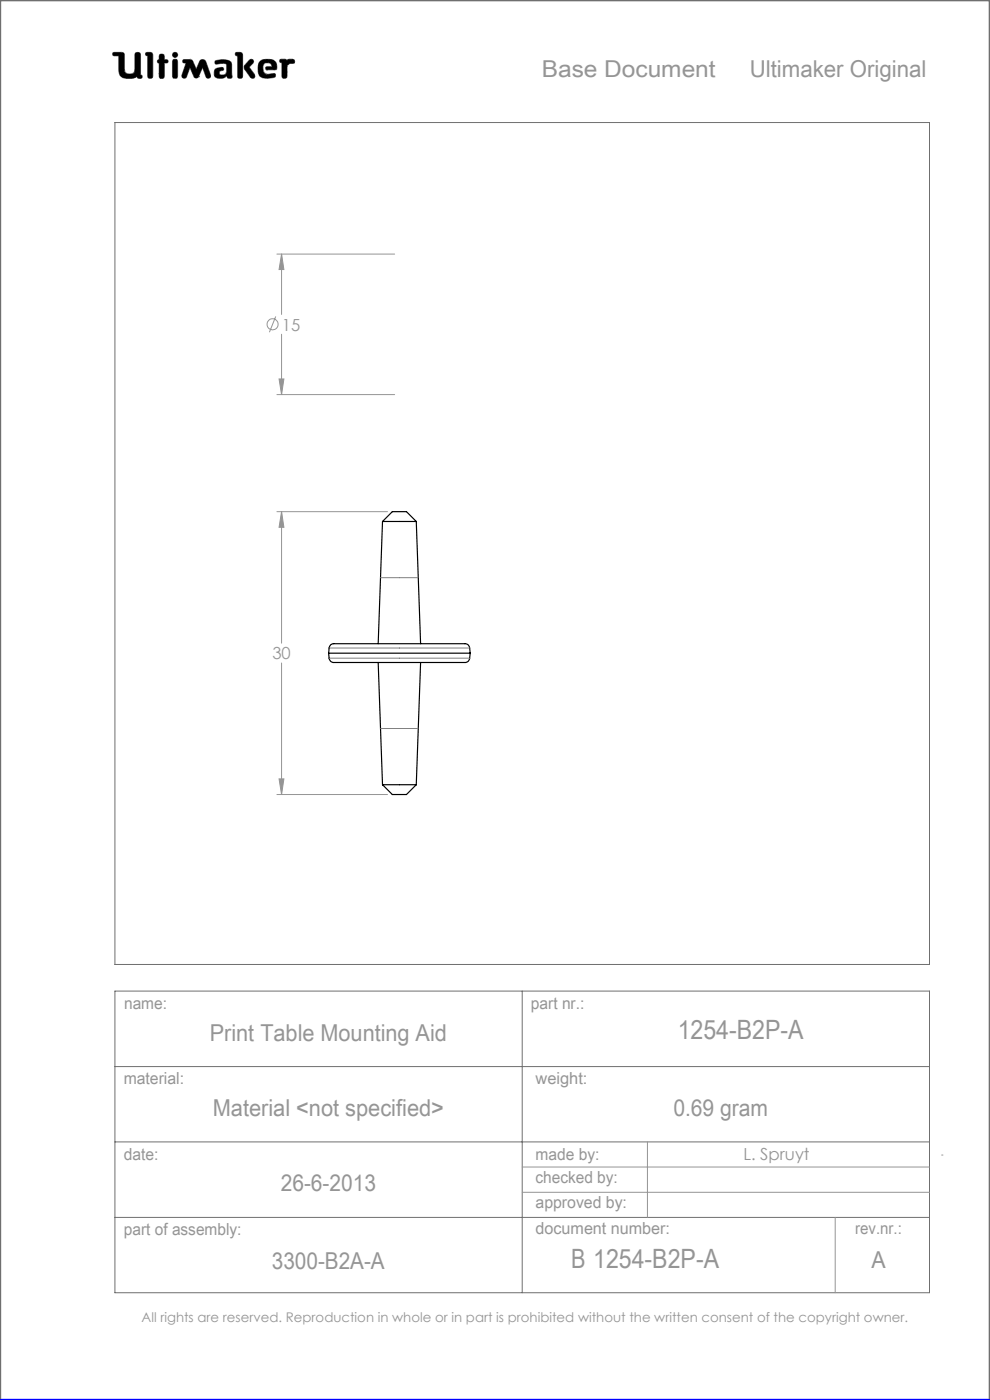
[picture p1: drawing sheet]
<svg xmlns="http://www.w3.org/2000/svg" width="210mm" height="297mm" viewBox="0 0 210 297" stroke-linecap="round" stroke-linejoin="round" font-family="sans-serif">
<g fill="none" stroke="#6f6f6f" stroke-width=".21">
<path d="M24 11.1h1.9l.4 .3 .2 3.9a1.51 1.51 0 0 0 2 0l.2-4a.77 .77 0 0 1 1 0l.1 4.6 .3 .1a.39 .39 0 0 1-.3 .6l-.6-.1-.1-.3a3.8 3.8 0 0 1-3 .3l-.6-.5-.2-.6-.1-3.6h-1a.39 .39 0 0 1-.3-.2 .39 .39 0 0 1 .1-.5zM31 11.1l1.2 .1 .2 .4-.1 4.8a.6 .6 0 0 1-.6 .2 .6 .6 0 0 1-.4-.5v-4.3l-.4-.1zM33.8 12.7v-1.1a.6 .6 0 0 1 .7-.1 .6 .6 0 0 1 .4 .5v.7h.6a.37 .37 0 0 1 0 .6l-.6 .1-.1 3.1a.6 .6 0 0 1-.6 .1 .6 .6 0 0 1-.4-.5v-2.7M33.8 12.7h.1M33.8 13.4h.1M33.8 15.7h.1M33.8 12.7h-.3l-.1 .3v.2l.4 .2M36.7 11.3l.4-.2 .4 .2 .2 .3-.2 .4-.4 .2-.4-.2-.1-.4zM36.8 12.6h.7l.2 .5v3l-.2 .5h-.7l-.2-.5v-3zM38.9 12.7l1.4-.1 .4 .2 .9 1.9 .7-1.6a.73 .73 0 0 1 .7-.5 .73 .73 0 0 1 .7 .5l1 2.8-.1 .5a.53 .53 0 0 1-.5 .2 .53 .53 0 0 1-.4-.3l-.7-2-1 2.1-.4 .2-.4-.2-.9-2.1-.7 2a.54 .54 0 0 1-.5 .3 .54 .54 0 0 1-.5-.2v-.5l.9-2.5-.7-.2zM42.1 16.3h.1M45.6 12.9a3.7 3.7 0 0 1 3.4 .3l.1 .5 .1 2.7a.64 .64 0 0 1-1-.2l-.1-.1a1.93 1.93 0 0 1-2.5 .2 1.32 1.32 0 0 1 .4-1.8l1-.2 .3 .1 .1 .2v.3a.73 .73 0 0 0-.9 .8 .98 .98 0 0 0 1.4 0l.2-.6-.1-1.5a2.59 2.59 0 0 0-2 0l-.4-.2z"/>
<path d="M50 11.1l1.3 .1 .2 .4-.1 4.8a.57 .57 0 0 1-.6 .2 .57 .57 0 0 1-.4-.5v-4.3l-.4-.1zM52.9 12.8l.4-.2 .4 .1 .1 .4-1 1.1 1.2 1.6 .1 .5-.2 .3h-.4a5.9 5.9 0 0 1-1.7-2.2l.1-.6zM55 13.3a2.62 2.62 0 0 1 3.5-.1l.2 1.1-.1 .5h-2l-.2-.1v-.5l1.3-.1-.2-.5a1.24 1.24 0 0 0-1.6 .1l-.1 1.1 .2 .6 .8 .4 1.5-.2 .1 .1v.6a3.8 3.8 0 0 1-3.3-.1 3.2 3.2 0 0 1-.1-2.9zM56.6 14.8h.1M59.4 12.6h1.2l.3 .3a1.21 1.21 0 0 1 1.5-.2v.7l-.9 .1-.6 .4-.1 2.5a.6 .6 0 0 1-.6 .2 .6 .6 0 0 1-.4-.5v-2.8l-.5-.2zM24.4 26h172.8v178.6h-172.8zM24.4 210.3h172.8v63.9h-172.8zM110.8 210.3v63.9M24.4 226.3h172.8M24.4 242.2h172.8M24.4 258.3h172.8"/>
</g>
<path d="M0 297v-297h210v297" fill="none" stroke="#6f6f6f" stroke-width=".5"/>
<g fill="none" stroke="#959595" stroke-width=".21">
<path d="M58.7 53.9h25M59.7 53.9v12.8M59.7 53.9l.5 3.3h-1zM58.5 67.1l-1.4 3.4M59.7 70.9v12.8M58.7 83.7h25M59.2 80.4h1l-.5 3.3zM58.7 108.5h23.5M59.7 108.5v28M59.7 108.5l.5 3.4h-1zM59.7 140.6v28M58.7 168.6h23.5"/>
<path d="M59.2 165.2h1l-.5 3.4zM110.8 247.6h86.4M110.8 252.9h86.4M137.3 242.2v16.1M177.2 258.3v15.9M199.7 245h.3"/>
<circle cx="57.8" cy="68.8" r="1.18"/>
</g>
<path d="M0 297h210" fill="none" stroke="#00f" stroke-width=".5"/>
<path d="M45.7 12.9l-.1 .5 .2 .2 1.2-.2 .9 .1 .2 .3-.1 1.4a.84 .84 0 0 1-.6 .7 .84 .84 0 0 1-.9-.3l.1-.4 .4-.2a.36 .36 0 0 0 .4-.4 .36 .36 0 0 0-.4-.3 1.23 1.23 0 0 0-1.6 1 1.07 1.07 0 0 0 .3 1.1 1.07 1.07 0 0 0 1.1 .2h.6l.3-.2a.28 .28 0 0 1 .4-.3 .28 .28 0 0 1 .2 .4 .57 .57 0 0 0 .6 .2 .57 .57 0 0 0 .3-.6l-.1-2.4a1.23 1.23 0 0 0-1.5-1zM50 11.1v.6l.4 .1v4.6l.3 .2h.5l.3-.3v-4.8l-.4-.4zM53 12.7l-1.2 1.3v.5l1.4 2 .6 .1 .2-.2v-.6l-1.2-1.6 1-.9v-.4l-.4-.3zM55.2 12.9a2.9 2.9 0 0 0 .1 3.4l.5 .2 1 .1 1.4-.2 .3-.2-.1-.5-.2-.1-1.4 .2-.6-.2-.3-.4-.1-.5a.99 .99 0 0 1 .7-1.3 .99 .99 0 0 1 1.2 .7l-1.2 .1-.2 .4 .3 .2h1.5a.51 .51 0 0 0 .6-.1 .51 .51 0 0 0 0-.6 1.62 1.62 0 0 0-2-1.5l-1.1 .1zM59.4 12.6l-.1 .6 .5 .1v3l.2 .3h.6l.3-.4v-2.3l.6-.4 .9-.1 .1-.5-.3-.3h-1l-.3 .3-.4-.3zM36.7 12.7l-.1 .3v3.4l.2 .2h.7l.2-.3v-3.4l-.2-.3zM36.6 11.6a.56 .56 0 0 0 1.1 0 .56 .56 0 0 0-1.1 0zM33.8 11.6v1.1l-.4 .2v.4l.4 .1v2.9l.2 .3h.5l.4-.4v-2.8l.7-.1 .1-.4-.3-.2h-.5v-.8l-.2-.4h-.6zM31 11.1l-.1 .6 .4 .1v4.5l.3 .3h.5l.3-.5v-4.7l-.4-.3zM38.8 12.7v.5l.7 .2-.9 2.5 .1 .6 .5 .1 .3-.2 .8-2.1 .9 2.1 .3 .2h.3l.3-.2 .9-2.1 .7 2.1 .6 .2 .4-.2v-.5l-1-2.8-.3-.4h-.7l-.3 .2-.8 1.8-.9-1.9-.4-.2zM24 11.2v.6h1.2v2.7a1.76 1.76 0 0 0 2.2 2.1h.9l.8-.4 .3 .4h.6l.2-.2-.1-.4-.3-.1v-4.4l-.4-.4h-.5l-.3 .4v3.4a.81 .81 0 0 1-1.1 .8h-.1a.86 .86 0 0 1-1-1.1l-.1-3.3-.4-.2z" fill-rule="evenodd" fill="#000"/>
<path d="M59.7 108.5l.5 3.4h-1zM59.2 165.2h1l-.5 3.4zM59.7 53.9l.5 3.3h-1zM59.2 80.4h1l-.5 3.3z" fill="#959595"/>
<path d="M81.1 110.6h7.2M81.1 110.6l2.1-2.1h3l2.1 2.1M81.1 110.6l-.9 26M88.3 110.6l.9 26M69.7 138.6l.1 1a1.23 1.23 0 0 0 1.6 .9h27a1.06 1.06 0 0 0 1.2-.9l.1-1M69.7 138.6l.1-1.1a1.23 1.23 0 0 1 1.6-.9h27a1.06 1.06 0 0 1 1.2 .9l.1 1.1M69.7 138.6h30M80.2 140.5l.9 26M89.2 140.5l-.9 26M81.1 166.5h7.2M81.1 166.5l2.1 2.1h3l2.1-2.1" fill="none" stroke="#000" stroke-width=".25"/>
<path d="M69.8 137.5h29.8M69.8 139.6h29.8M80.7 122.6h8M80.7 154.5h8" fill="none" stroke="#808080" stroke-width=".21"/>
<g font-size="5.6" fill="#959595">
<text x="143.8" y="220.3">1254-B2P-A</text>
<text x="121.1" y="269.1">B 1254-B2P-A</text>
</g>
<g font-size="4.9" fill="#959595">
<text x="114.9" y="16.3">Base Document</text>
<text x="159" y="16.3">Ultimaker Original</text>
<text x="44.5" y="220.9">Print Table Mounting Aid</text>
<text x="45.1" y="236.7">Material &lt;not specified&gt;</text>
<text x="142.8" y="236.7">0.69 gram</text>
<text x="59.6" y="252.7">26-6-2013</text>
<text x="57.7" y="269.3">3300-B2A-A</text>
<text x="184.9" y="269.1">A</text>
</g>
<g font-size="3.5" fill="#959595">
<text x="59.8" y="70.1">15</text>
<text x="57.8" y="139.9">30</text>
<text x="26.3" y="214.1">name:</text>
<text x="112.6" y="214">part nr.:</text>
<text x="26.2" y="229.9">material:</text>
<text x="113.6" y="229.9">weight:</text>
<text x="26.3" y="246">date:</text>
<text x="113.6" y="246">made by:</text>
<text x="113.6" y="251.1">checked by:</text>
<text x="157.7" y="246.2">L. Spruyt</text>
<text x="113.6" y="256.3">approved by:</text>
<text x="26.3" y="262">part of assembly:</text>
<text x="113.6" y="261.8">document number:</text>
<text x="181.4" y="261.9">rev.nr.:</text>
</g>
<text font-size="2.8" fill="#959595" x="30" y="280.4">All rights are reserved. Reproduction in whole or in part is prohibited without the written consent of the copyright owner.</text>
</svg>
